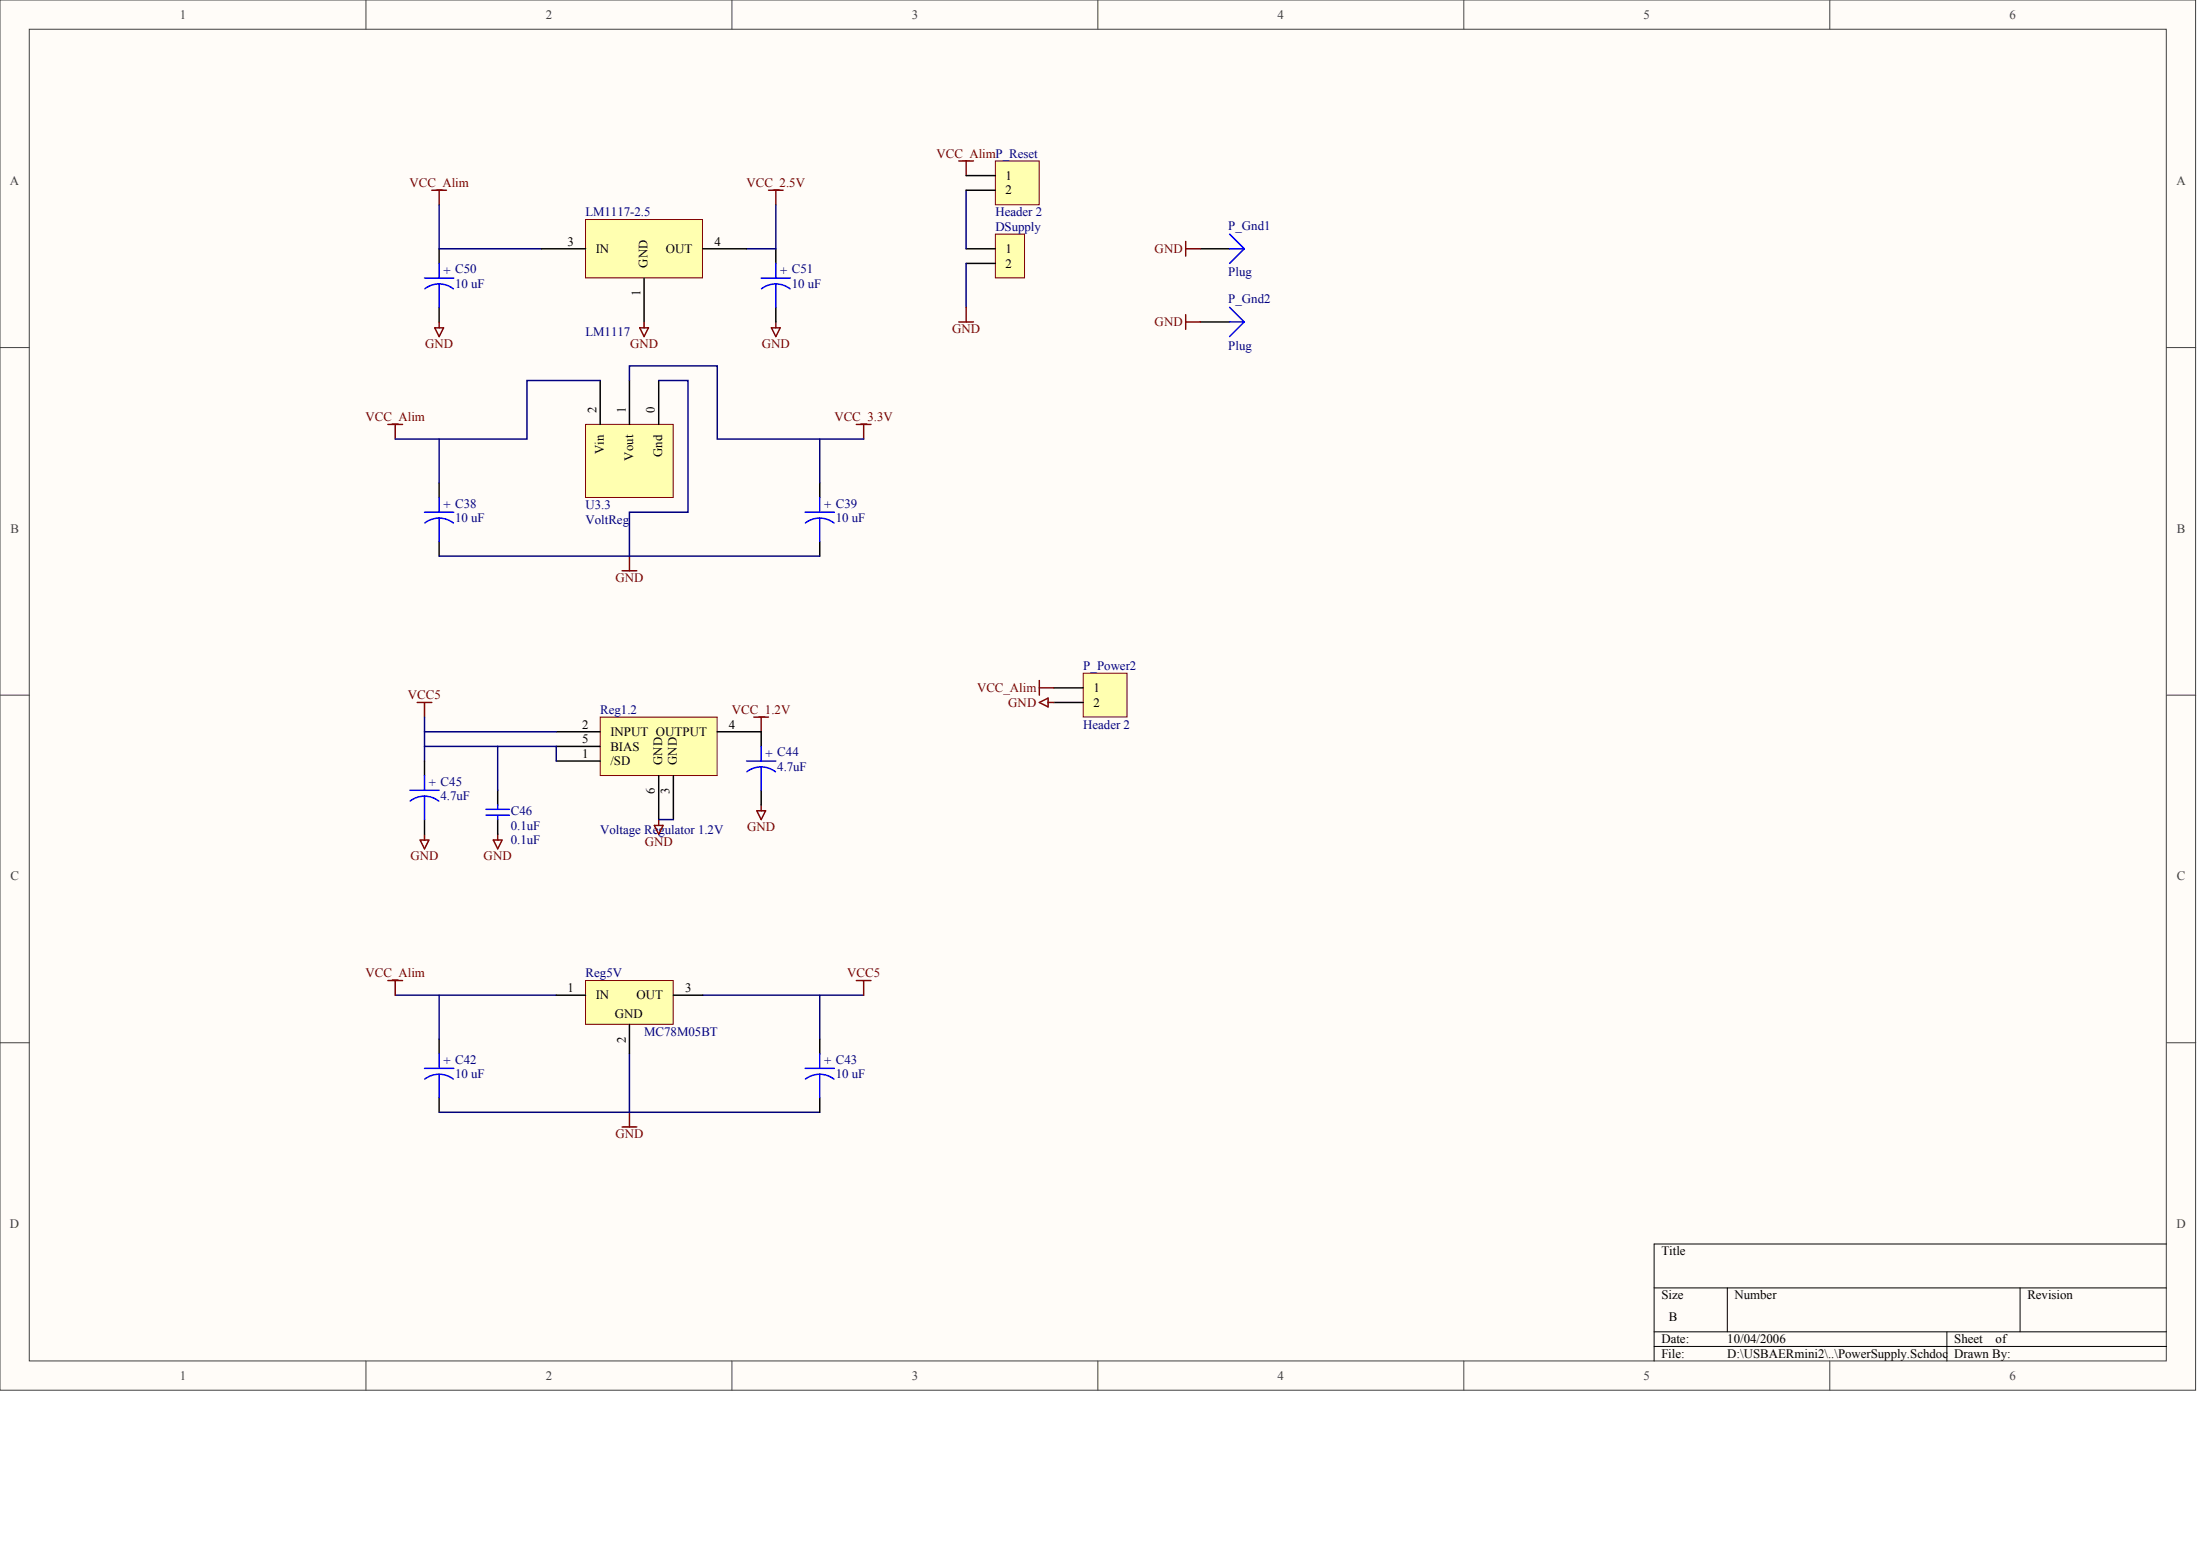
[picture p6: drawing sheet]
<svg xmlns="http://www.w3.org/2000/svg" width="840mm" height="594mm" viewBox="0 0 840 594" stroke-linecap="round" stroke-linejoin="round" font-family="sans-serif">
<g fill="#fffcf8" stroke="#404040" stroke-width=".38">
<path d="M0 0h837.9v530.4h-837.9z"/>
<path d="M11.2 11.2h815.6v508.1h-815.6z"/>
</g>
<g fill="none" stroke="#404040" stroke-width=".38">
<path d="M139.7 0v11.2M279.3 0v11.2M419 0v11.2M558.7 0v11.2M698.3 0v11.2M0 132.6h11.2M826.8 132.6h11.2M0 265.2h11.2M826.8 265.2h11.2M0 397.9h11.2M826.8 397.9h11.2M139.7 519.3v11.2"/>
<path d="M279.3 519.3v11.2M419 519.3v11.2M558.7 519.3v11.2M698.3 519.3v11.2"/>
</g>
<path d="M826.8 474.7h-195.5v44.6M631.3 491.4h195.5M659.2 491.4v16.8M770.9 491.4v16.8M631.3 508.2h195.5M631.3 513.7h195.5M743 508.2v11.1" fill="none" stroke="#000" stroke-width=".38"/>
<g fill="none" stroke="#800000" stroke-width=".56">
<path d="M164.8 72.6h5.6M167.6 72.6v5.6M293.3 72.6h5.6M296.1 72.6v5.6M165.9 125.1h3.4l-1.7 3.3zM167.6 122.8v2.3M294.4 125.1h3.4l-1.7 3.3zM296.1 122.8v2.3M148 161.9h5.6M150.8 161.9v5.6M326.8 161.9h5.6M329.6 161.9v5.6"/>
<path d="M237.4 217.8h5.6M240.2 212.2v5.6"/>
</g>
<path d="M167.6 94.9v5.6M296.1 94.9v5.6M167.6 117.3v5.5M296.1 117.3v5.5M167.6 184.3v5.6M312.8 184.3v5.6M167.6 206.6v5.6M312.8 206.6v5.6" fill="none" stroke="#000" stroke-width=".56"/>
<g fill="none" stroke="#00f" stroke-width=".56">
<path d="M162 106.1h11.2M167.6 108.3a8.9 8.9 0 0 1 5.4 1.9M167.6 108.3a8.9 8.9 0 0 0-5.5 1.9M167.6 100.5v5.6M167.6 108.3v9M290.5 106.1h11.2M296.1 108.3a8.9 8.9 0 0 1 5.4 1.9M296.1 108.3a8.9 8.9 0 0 0-5.5 1.9M296.1 100.5v5.6M296.1 108.3v9M162 195.4h11.2M167.6 197.7a8.9 8.9 0 0 1 5.4 1.9"/>
<path d="M167.6 197.7a8.9 8.9 0 0 0-5.5 1.8M167.6 189.9v5.5M167.6 197.7v8.9M307.3 195.4h11.1M312.8 197.7a8.9 8.9 0 0 1 5.5 1.9M312.8 197.7a8.9 8.9 0 0 0-5.4 1.8M312.8 189.9v5.5M312.8 197.7v8.9"/>
</g>
<path d="M167.6 78.2v16.7h39.1M296.1 78.2v16.7h-11.2M167.6 167.5v16.8M312.8 167.5v16.8M167.6 212.2h145.2" fill="none" stroke="#000080" stroke-width=".56"/>
<path d="M379.9 89.3h11.1v16.7h-11.1z" fill="#ffffb0" stroke="#800000" stroke-width=".38"/>
<path d="M368.7 94.9h11.2M368.7 100.5h11.2M290.5 279.2v5.6M290.5 301.5v5.6" fill="none" stroke="#000" stroke-width=".56"/>
<path d="M368.7 72.6v22.3M368.7 100.5v16.8" fill="none" stroke="#000080" stroke-width=".56"/>
<path d="M365.9 61.4h5.6M368.7 61.4v5.6M368.7 117.3v5.5M365.9 122.8h5.6M287.7 273.6h5.6M290.5 273.6v5.6M162 318.3v2.2M288.8 309.4h3.4l-1.7 3.3zM290.5 307.1v2.3M160.3 320.5h3.4l-1.7 3.4z" fill="none" stroke="#800000" stroke-width=".56"/>
<path d="M284.9 290.4h11.2M290.5 292.6a8.9 8.9 0 0 1 5.4 1.9M290.5 292.6a8.9 8.9 0 0 0-5.5 1.9M290.5 284.8v5.6M290.5 292.6v8.9" fill="none" stroke="#00f" stroke-width=".56"/>
<path d="M223.5 83.8h44.6v22.2h-44.6z" fill="#ffffb0" stroke="#800000" stroke-width=".38"/>
<path d="M206.7 94.9h16.8M268.2 94.9h16.7M245.8 106.1v16.7" fill="none" stroke="#000" stroke-width=".56"/>
<path d="M244.1 125.1h3.4l-1.7 3.3zM245.8 122.8v2.3M159.2 268h5.6M162 268v5.6" fill="none" stroke="#800000" stroke-width=".56"/>
<path d="M229 273.6h44.7v22.3h-44.7z" fill="#ffffb0" stroke="#800000" stroke-width=".38"/>
<path d="M212.3 279.2h16.7M273.7 279.2h16.8M212.3 290.4h16.7M212.3 284.8h16.7M251.4 296v16.7M257 296v16.7M189.9 301.5v5.6M189.9 312.7v5.6M167.6 396.5v5.6M167.6 418.8v5.6" fill="none" stroke="#000" stroke-width=".56"/>
<path d="M189.9 318.3v2.2M249.7 314.9h3.4l-1.7 3.4zM251.4 312.7v2.2M188.3 320.5h3.3l-1.7 3.4zM148 374.1h5.6M150.8 374.1v5.6M237.4 430h5.6M240.2 424.4v5.6" fill="none" stroke="#800000" stroke-width=".56"/>
<path d="M185.5 311h8.9M185.5 308.8h8.9M189.9 307.1v1.7M189.9 311v1.7M162 407.6h11.2M167.6 409.9a8.9 8.9 0 0 1 5.4 1.9M167.6 409.9a8.9 8.9 0 0 0-5.5 1.8M167.6 402.1v5.5M167.6 409.9v8.9" fill="none" stroke="#00f" stroke-width=".56"/>
<path d="M162 273.6v16.8M162 279.2h50.3M162 284.8h27.9M212.3 290.4v-5.6h-22.4v16.7M251.4 312.7h5.6M150.8 379.7h61.5M167.6 379.7v16.8M268.2 379.7h61.4M312.8 379.7v16.8M240.2 402.1v22.3M167.6 424.4h145.2" fill="none" stroke="#000080" stroke-width=".56"/>
<path d="M223.5 374.1h33.4v16.7h-33.4z" fill="#ffffb0" stroke="#800000" stroke-width=".38"/>
<path d="M212.3 379.7h11.2M257 379.7h11.2M240.2 390.9v11.2M312.8 396.5v5.6M312.8 418.8v5.6" fill="none" stroke="#000" stroke-width=".56"/>
<path d="M326.8 374.1h5.6M329.6 374.1v5.6" fill="none" stroke="#800000" stroke-width=".56"/>
<path d="M307.3 407.6h11.1M312.8 409.9a8.9 8.9 0 0 1 5.5 1.9M312.8 409.9a8.9 8.9 0 0 0-5.4 1.8M312.8 402.1v5.5M312.8 409.9v8.9" fill="none" stroke="#00f" stroke-width=".56"/>
<path d="M413.4 256.9h16.7v16.7h-16.7z" fill="#ffffb0" stroke="#800000" stroke-width=".38"/>
<path d="M458.1 94.9h11.2M458.1 122.8h11.2M402.2 262.5h11.2M402.2 268h11.2" fill="none" stroke="#000" stroke-width=".56"/>
<path d="M452.5 92.1v5.6M452.5 94.9h5.6M452.5 120.1v5.5M452.5 122.8h5.6M396.6 259.7v5.5M396.6 262.5h5.6M396.6 268l3.4-1.6v3.3zM400 268h2.2" fill="none" stroke="#800000" stroke-width=".56"/>
<path d="M469.3 89.3l5.6 5.6M469.3 94.9h5.6M474.9 94.9l-5.6 5.6M469.3 117.3l5.6 5.5M469.3 122.8h5.6M474.9 122.8l-5.6 5.6" fill="none" stroke="#00f" stroke-width=".56"/>
<path d="M379.9 61.4h16.7v16.7h-16.7z" fill="#ffffb0" stroke="#800000" stroke-width=".38"/>
<path d="M368.7 67h11.2M368.7 72.6h11.2" fill="none" stroke="#000" stroke-width=".56"/>
<path d="M223.5 161.9h33.4v27.9h-33.4z" fill="#ffffb0" stroke="#800000" stroke-width=".38"/>
<path d="M229 145.2v16.7M240.2 145.2v16.7M251.4 145.2v16.7M162 290.4v5.6M162 312.7v5.6" fill="none" stroke="#000" stroke-width=".56"/>
<path d="M229 145.2h-27.9v22.3h-50.3M240.2 145.2v-5.6h33.5v27.9h55.9M251.4 145.2h11.2v50.2h-22.4v16.8" fill="none" stroke="#000080" stroke-width=".56"/>
<path d="M162 296v5.5M156.4 301.5h11.2M162 303.8a8.9 8.9 0 0 1 5.5 1.9M162 303.8a8.9 8.9 0 0 0-5.5 1.8M162 303.8v8.9" fill="none" stroke="#00f" stroke-width=".56"/>
<g font-size="4.9" fill="#404040">
<text x="68.6" y="7.2">1</text>
<text x="208.3" y="7.2">2</text>
<text x="347.9" y="7.2">3</text>
<text x="487.6" y="7.2">4</text>
<text x="627.3" y="7.2">5</text>
<text x="766.9" y="7.2">6</text>
<text x="3.8" y="70.7">A</text>
<text x="830.6" y="70.7">A</text>
<text x="4" y="203.3">B</text>
<text x="830.8" y="203.3">B</text>
<text x="4" y="335.9">C</text>
<text x="830.8" y="335.9">C</text>
<text x="3.8" y="468.5">D</text>
<text x="830.6" y="468.5">D</text>
<text x="68.6" y="526.5">1</text>
<text x="208.3" y="526.5">2</text>
<text x="347.9" y="526.5">3</text>
<text x="487.6" y="526.5">4</text>
<text x="627.3" y="526.5">5</text>
<text x="766.9" y="526.5">6</text>
</g>
<g font-size="4.9" fill="#800000">
<text x="357.4" y="60.2">VCC_AlimP_Reset</text>
<text x="156.3" y="71.4">VCC_Alim</text>
<text x="284.9" y="71.4">VCC_2.5V</text>
<text x="440.7" y="96.5">GND</text>
<text x="440.7" y="124.4">GND</text>
<text x="363.3" y="127.2">GND</text>
<text x="162.2" y="132.8">GND</text>
<text x="240.4" y="132.8">GND</text>
<text x="290.7" y="132.8">GND</text>
<text x="139.6" y="160.7">VCC_Alim</text>
<text x="318.4" y="160.7">VCC_3.3V</text>
<text x="234.9" y="222.2">GND</text>
<text x="155.7" y="266.8">VCC5</text>
<text x="372.9" y="264">VCC_Alim</text>
<text x="384.8" y="269.6">GND</text>
<text x="279.3" y="272.4">VCC_1.2V</text>
<text x="285.1" y="317.1">GND</text>
<text x="246" y="322.7">GND</text>
<text x="156.6" y="328.3">GND</text>
<text x="184.6" y="328.3">GND</text>
<text x="139.6" y="372.9">VCC_Alim</text>
<text x="323.3" y="372.9">VCC5</text>
<text x="234.9" y="434.4">GND</text>
</g>
<g font-size="4.9">
<text x="383.8" y="68.6">1</text>
<text x="383.8" y="74.2">2</text>
<text x="216.5" y="93.7">3</text>
<text x="272.6" y="93.7">4</text>
<text x="227.4" y="96.5">IN</text>
<text x="254.1" y="96.5">OUT</text>
<text x="383.8" y="96.5">1</text>
<text x="247.2" y="102.2" transform="rotate(-90 247.2 102.2)">GND</text>
<text x="383.8" y="102.1">2</text>
<text x="244.4" y="113.1" transform="rotate(-90 244.4 113.1)">1</text>
<text x="227.6" y="157.5" transform="rotate(-90 227.6 157.5)">2</text>
<text x="238.8" y="157.5" transform="rotate(-90 238.8 157.5)">1</text>
<text x="250" y="157.5" transform="rotate(-90 250 157.5)">0</text>
<text x="230.4" y="173.4" transform="rotate(-90 230.4 173.4)">Vin</text>
<text x="241.6" y="175.9" transform="rotate(-90 241.6 175.9)">Vout</text>
<text x="252.8" y="174.5" transform="rotate(-90 252.8 174.5)">Gnd</text>
<text x="417.3" y="264">1</text>
<text x="417.3" y="269.6">2</text>
<text x="222.1" y="278">2</text>
<text x="233" y="280.8">INPUT OUTPUT</text>
<text x="278.2" y="278">4</text>
<text x="222.1" y="283.6">5</text>
<text x="233" y="286.4">BIAS</text>
<text x="222.1" y="289.2">1</text>
<text x="233" y="292">/SD</text>
<text x="252.8" y="292" transform="rotate(-90 252.8 292)">GND</text>
<text x="258.3" y="292" transform="rotate(-90 258.3 292)">GND</text>
<text x="250" y="302.9" transform="rotate(-90 250 302.9)">6</text>
<text x="255.6" y="302.9" transform="rotate(-90 255.6 302.9)">3</text>
<text x="216.5" y="378.5">1</text>
<text x="227.4" y="381.3">IN</text>
<text x="242.9" y="381.3">OUT</text>
<text x="261.5" y="378.5">3</text>
<text x="234.6" y="388.6">GND</text>
<text x="238.8" y="397.9" transform="rotate(-90 238.8 397.9)">2</text>
<text x="634.1" y="479">Title</text>
<text x="634.1" y="495.8">Size</text>
<text x="662" y="495.8">Number</text>
<text x="773.7" y="495.8">Revision</text>
<text x="636.9" y="504.2">B</text>
<text x="634.1" y="512.5">Date:</text>
<text x="659.2" y="512.5">10/04/2006</text>
<text x="745.8" y="512.5">Sheet</text>
<text x="761.6" y="512.5">of</text>
<text x="634.1" y="518.1">File:</text>
<text x="659.2" y="518.1">D:\USBAERmini2\..\PowerSupply.Schdoc</text>
<text x="745.8" y="518.1">Drawn By:</text>
</g>
<g font-size="4.9" fill="#000080">
<text x="223.5" y="82.6">LM1117-2.5</text>
<text x="379.9" y="82.6">Header 2</text>
<text x="379.9" y="88.1">DSupply</text>
<text x="468.7" y="87.6">P_Gnd1</text>
<text x="169.3" y="104.9">+ C50</text>
<text x="297.8" y="104.9">+ C51</text>
<text x="468.7" y="105.4">Plug</text>
<text x="173.7" y="109.9">10 uF</text>
<text x="302.2" y="109.9">10 uF</text>
<text x="468.7" y="115.5">P_Gnd2</text>
<text x="223.5" y="128.3">LM1117</text>
<text x="468.7" y="133.4">Plug</text>
<text x="169.3" y="194.2">+ C38</text>
<text x="223.5" y="194.2">U3.3</text>
<text x="314.5" y="194.2">+ C39</text>
<text x="173.7" y="199.3">10 uF</text>
<text x="223.5" y="199.8">VoltReg</text>
<text x="319" y="199.3">10 uF</text>
<text x="413.4" y="255.7">P_Power2</text>
<text x="229" y="272.4">Reg1.2</text>
<text x="413.4" y="278">Header 2</text>
<text x="292.2" y="289.2">+ C44</text>
<text x="296.6" y="294.2">4.7uF</text>
<text x="163.7" y="300.3">+ C45</text>
<text x="168.2" y="305.4">4.7uF</text>
<text x="195" y="310.9">C46</text>
<text x="195" y="316.5">0.1uF</text>
<text x="195" y="322.1">0.1uF</text>
<text x="229" y="318.2">Voltage Regulator 1.2V</text>
<text x="223.5" y="372.9">Reg5V</text>
<text x="245.8" y="395.3">MC78M05BT</text>
<text x="169.3" y="406.4">+ C42</text>
<text x="314.5" y="406.4">+ C43</text>
<text x="173.7" y="411.5">10 uF</text>
<text x="319" y="411.5">10 uF</text>
</g>
</svg>
